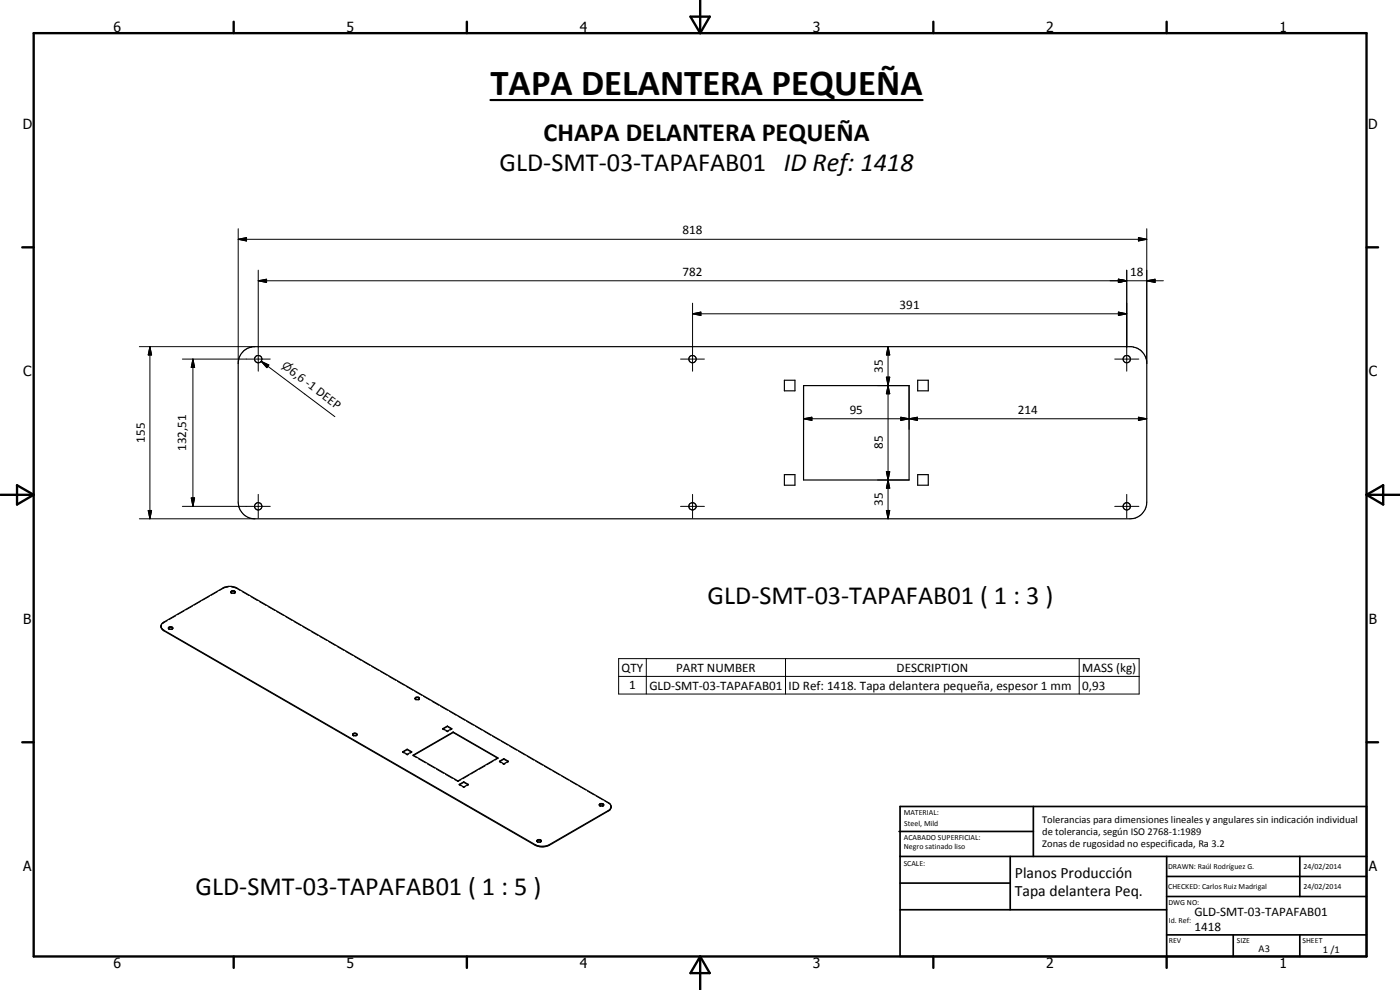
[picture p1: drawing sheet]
<svg xmlns="http://www.w3.org/2000/svg" width="420mm" height="297mm" viewBox="0 0 420 297" stroke-linecap="round" stroke-linejoin="round" font-family="sans-serif">
<g fill="none" stroke="#000" stroke-width=".35">
<path d="M73.1 105.3l1.4-.9 1.5-.4h263.7a5 5 0 0 1 4.5 5v41.7a5 5 0 0 1-5 5h-262.7a5 5 0 0 1-5-5v-41.7l.4-2zM235.4 114.1h3.2v3.2h-3.2zM241.2 115.7h31.6v28.3h-31.6zM275.4 114.1h3.2v3.2h-3.2zM235.4 142.4h3.2v3.2h-3.2zM275.4 142.4h3.2v3.2h-3.2zM69.3 177.7l.5-.3 .8 .3M69.4 177.4a.61 .61 0 0 1 .7-.2 .61 .61 0 0 1 .4 .6 .72 .72 0 0 1-1.2-.3zM48.3 187.9l.2-.7 .7-.6 17.7-10.2a4.5 4.5 0 0 1 4.2 0l111.4 64.4 .5 .3 .4 .9M48.3 187.9l.1 .4 .8 .8 111.4 64.3a4.6 4.6 0 0 0 4.3 0l17.9-10.3 .6-1.1M48.3 187.9l.2 .8 .7 .6 111.4 64.3a4.8 4.8 0 0 0 4.3 0l17.6-10.2 .5-.4 .4-1M50.5 188.3a.69 .69 0 0 1 .7-.3 .69 .69 0 0 1 .6 .6 .77 .77 0 0 1-1.3-.3z"/>
<path d="M50.6 188.5l.5-.3 .7 .3M124.6 209.6a.87 .87 0 0 1 1.3 0M124.7 209.3l1-.1a.51 .51 0 0 1-.1 .7 .51 .51 0 0 1-.7-.1l-.3-.1zM132.9 218.6l1.4-.8 1.3 .8-1.3 .8zM134.3 218l-1.3 .7M134.3 217.8v.2M134.3 218l1.2 .7M136 219.8l-11.9 6.9M136 219.6v.2M136 219.8l13.3 7.7M105.8 220.3a.7 .7 0 0 1 .7-.3 .7 .7 0 0 1 .6 .5 .74 .74 0 0 1-1.3-.2zM105.8 220.4l.4-.3h.6l.3 .3"/>
<path d="M120.9 225.6l1.3-.8 1.4 .8-1.4 .7zM122.2 224.9l-1.2 .7M122.2 224.8v.1M122.2 224.9l1.2 .7M124 226.6l12-7 13.4 7.8-12 6.9zM137.8 235.3l1.4-.7 1.3 .7-1.3 .8zM139.2 234.7l-1.2 .7M139.2 234.6v.1M139.2 234.7l1.2 .7M149.9 228.4l1.3-.8 1.4 .8-1.4 .8zM151.2 227.8l-1.2 .7M151.2 227.6v.2"/>
<path d="M151.2 227.8l1.2 .7M161.1 252.3a.87 .87 0 0 1 1.3 0M161.2 252.1a.69 .69 0 0 1 1.2 .3 .73 .73 0 0 1-1.3-.2zM179.9 241.6a.8 .8 0 0 1 1.3 0M179.9 241.3l.9-.2a.36 .36 0 0 1 .4 .4 .36 .36 0 0 1-.4 .3l-.9-.2z"/>
<circle cx="77.5" cy="107.8" r="1.1"/>
<circle cx="207.8" cy="107.7" r="1.09"/>
<circle cx="338.2" cy="107.8" r="1.09"/>
<circle cx="77.5" cy="151.9" r="1.11"/>
<circle cx="207.9" cy="151.9" r="1.1"/>
<circle cx="338.2" cy="151.9" r="1.1"/>
</g>
<g fill="none" stroke="#000" stroke-width=".3">
<path d="M71.5 71.8l2.5-.5v1zM71.5 71.8h272.7M71.5 68.6v40.4M341.7 71.3l2.5 .5-2.5 .5zM344.2 68.6v40.4M77.5 84.2l2.5-.4v1zM77.5 81.1v30.3M77.5 84.2h271.7M207.8 94.1l2.5-.5v1.1zM207.8 91v20.4M207.8 94.1h130.3M335.6 83.8l2.5 .4-2.5 .6z"/>
<path d="M335.6 93.6l2.5 .5-2.5 .6zM338.1 81.1v30.3M344.2 84.2l2.5-.4v1zM41.8 104h34.7M45 104l.5 2.5h-1zM45 104v51.7M54.7 107.7h26.4M57.9 107.7l.5 2.5h-1zM57.9 107.7v44.2M78.4 108.4l2.3 1.1-.6 .8zM78.4 108.4l22.1 16.6M204.2 107.7h7.2"/>
<path d="M241.2 115.7v13.1M263.3 115.7h9.5v13.1M266 113.2h1l-.5 2.5zM266.5 115.7l.5 2.5h-1zM266.5 104l.5 2.5h-1zM266.5 104v51.7M334.5 107.7h7.3M241.2 125.6l2.5-.4v1zM241.2 125.6h103M270.3 125.2l2.5 .4-2.5 .6zM272.8 125.6l2.5-.4v1zM341.7 125.2l2.5 .4-2.5 .6z"/>
<path d="M41.8 155.7h34.7M44.5 153.2h1l-.5 2.5zM54.7 151.9h26.4M57.4 149.4h1l-.5 2.5zM77.5 148.3v7.2M204.2 151.9h7.2M207.8 148.3v7.2M263.3 144h9.5M266 141.5h1l-.5 2.5zM266 153.2h1l-.5 2.5zM266.5 144l.5 2.5h-1zM334.5 151.9h7.3"/>
<path d="M338.1 148.3v7.2M62.8 178.9l-2 1.2M65.4 177.5l-2.1 1.1M68.5 176.1l-1.4 .3-1.2 .8M69.3 177.6v.3l.3 .2M69.4 176.1l1.4 .3 1.3 .8M70.6 177.7v.2l-.4 .2M70.6 177.6v.2M72.7 177.5l2 1.2M75.3 179l2 1.2M48.4 187.5v.1M48.4 187.6l-.1 .4"/>
<path d="M50.2 186.2l-1.4 .9M50.5 188.6l.4 .3M50.5 188.4v.2M50.6 188.5l-.1 .1M51.5 188.9h.1M51.8 188.4l-.2 .5M52.7 184.8l-2 1.1M55.2 183.3l-2 1.1M57.8 181.9l-2.1 1.1M60.3 180.4l-2.1 1.2M77.8 180.5l2.1 1.2M80.4 182l2.1 1.2"/>
<path d="M83 183.5l2.1 1.2M85.6 185l2.1 1.2M88.2 186.5l2.1 1.2M90.8 188l2.1 1.1M93.4 189.5l2.1 1.2M96 191l2.1 1.2M98.6 192.4l2.1 1.3M101.2 194l2 1.2M103.7 195.5l2.1 1.1M106.3 196.9l2.1 1.3M108.9 198.4l2.1 1.2M111.5 199.9l2.1 1.2"/>
<path d="M185.7 197.6h156.2v10.6h-156.2zM194 197.6v10.6M235.7 197.6v10.6M323.9 197.6v10.6M114.1 201.4l2.1 1.2M116.7 202.9l2.1 1.2M119.3 204.4l2.1 1.2M121.9 205.9l2.1 1.2M124.5 207.4l2.1 1.2M124.6 209.5l.3 .5M125.9 209.5l-.1 .3-.3 .2M127.1 208.9l2 1.2"/>
<path d="M129.7 210.4l2 1.2M132.2 211.9l2.1 1.2M132.9 218.6v.2M132.9 218.8l.4 .2M132.9 218.7v.1M133 218.7h.1M133.8 219.3l.5 .2M134.3 219.4v.1M134.7 219.3l-.4 .2M134.9 213.4l2 1.2M135.5 218.7h.1M135.5 218.7l.1 .1"/>
<path d="M135.6 218.6v.2M135.6 218.8l-.4 .2M137.4 214.9l2.1 1.2M140 216.4l2.1 1.2M142.7 217.9l2 1.2M145.2 219.4l2.1 1.2M185.7 202.9h156.2M105.8 220.3l.4 .6M107.1 220.3l-.3 .6M120.9 225.6h.1M120.9 225.7h.1M120.9 225.7l.4 .3"/>
<path d="M121 225.6l-.1 .1M121.8 226.2l.4 .3M122.2 226.3v.1M122.2 226.4v.1M122.7 226.2l-.5 .3M123.4 225.6l.2 .1M123.6 225.6h.1M123.6 225.7h.1M123.6 225.7l-.5 .3M124 226.6h.1M124 226.7h.1M124 226.7l1 .6"/>
<path d="M124.1 226.7h.1M125.6 227.7l2.2 1.2M128.3 229.2l2.2 1.3M131 230.8l2.1 1.2M133.7 232.3l2.1 1.3M136.3 233.8l1.1 .7M137.4 234.3v.1M137.4 234.4v.1M137.8 235.3v.1M137.8 235.5h.1M137.8 235.5l.5 .3M138 235.4v.1"/>
<path d="M138.4 233.9l-1 .6M138.8 236l.4 .3M139.2 236.1v.2M139.6 236l-.4 .3M140.4 235.4l.1 .1M140.5 235.5h.1M140.5 235.3v.1M140.5 235.5l-.4 .3M140.8 232.5l-1.9 1.2M143.2 231.1l-1.9 1.2M145.6 229.8l-1.9 1.1M147.8 220.9l2.1 1.2"/>
<path d="M148 228.4l-1.9 1.1M149.3 227.5h.1M149.4 227.5h.1M149.4 227.4v.1M149.4 227.5l-.9 .6M149.9 228.4v.2M149.9 228.6l.4 .3M150 228.5h-.1M150.4 222.4l2.1 1.2M150.8 229.1l.4 .3M151.2 229.2v.2M151.7 229.1l-.5 .3"/>
<path d="M152.4 228.5h.1M152.5 228.5l.1 .1M152.6 228.4v.2M152.6 228.6l-.5 .3M153 223.9l2.1 1.2M155.6 225.4l2 1.2M158.2 226.9l2 1.2M160.8 228.4l2 1.2M163.4 229.9l2 1.2M165.9 231.4l2.1 1.1M168.6 232.8l2 1.3M171.1 234.4l2.1 1.1"/>
<path d="M173.7 235.8l2.1 1.2M176.3 237.4l2.1 1.1M178.9 238.8l2.1 1.2M161.1 252.3l.4 .5M162.4 252.3l.1 .2M162.5 252.5l-.4 .3M162.5 252.3v.1M179.9 241.4l.1 .5h.2M181.2 241.4l-.2 .5h-.2M181.5 240.3l1.5 1M183.3 241.7l.1 .5"/>
</g>
<g fill="none" stroke="#000" stroke-width=".71">
<path d="M10.1 9.9h400v277.1h-400zM70.1 6.5v3.4M140.1 6.5v3.4M207.2 5h5.8l-2.9 4.9zM210.1 0v9.9M280.1 6.5v3.4M350.1 6.5v3.4M6.7 74.2h3.4M410.1 74.2h3.5M.1 148.5h10M5.1 145.6l5 2.9-5 2.9zM410.1 148.5h10"/>
<path d="M410.1 148.5l5-2.9v5.8zM6.7 222.7h3.4M410.1 222.7h3.5M70.1 287v3.4M140.1 287v3.4M210.1 287v10M210.1 287l2.9 5h-5.8zM280.1 287v3.4M350.1 287v3.4"/>
</g>
<g fill="none" stroke="#000" stroke-width=".51">
<path d="M269.8 249.5h40.3M270.1 242h140v45h-140zM270.1 257h140M303.2 257v16M310.1 242v15M350.1 257v30M390.1 257v12M270.1 265h33.1M270.1 273h80M350.1 269h60M350.1 263h60M350.1 280.5h60"/>
<path d="M370.1 280.5v6.5M390.1 280.5v6.5"/>
</g>
<path d="M147.2 30h129.7" fill="none" stroke="#000" stroke-width=".63"/>
<g fill="#000">
<path d="M71.5 71.8l2.5-.5v1zM341.7 71.3l2.5 .5-2.5 .5zM77.5 84.2l2.5-.4v1zM207.8 94.1l2.5-.5v1.1zM335.6 83.8l2.5 .4-2.5 .6zM335.6 93.6l2.5 .5-2.5 .6zM344.2 84.2l2.5-.4v1zM45 104l.5 2.5h-1zM57.9 107.7l.5 2.5h-1zM78.4 108.4l2.3 1.1-.6 .8zM266 113.2h1l-.5 2.5zM266.5 115.7l.5 2.5h-1z"/>
<path d="M266.5 104l.5 2.5h-1zM241.2 125.6l2.5-.4v1zM270.3 125.2l2.5 .4-2.5 .6zM272.8 125.6l2.5-.4v1zM341.7 125.2l2.5 .4-2.5 .6zM44.5 153.2h1l-.5 2.5zM57.4 149.4h1l-.5 2.5zM266 141.5h1l-.5 2.5zM266 153.2h1l-.5 2.5zM266.5 144l.5 2.5h-1z"/>
</g>
<text font-size="11" x="147.2" y="28.5">TAPA DELANTERA PEQUEÑA</text>
<g font-size="7.9">
<text x="163.1" y="42.2">CHAPA DELANTERA PEQUEÑA</text>
<text x="149.9" y="51.2">GLD-SMT-03-TAPAFAB01 ID Ref: 1418</text>
<text x="212.3" y="181.3">GLD-SMT-03-TAPAFAB01 ( 1 : 3 )</text>
<text x="58.7" y="268.4">GLD-SMT-03-TAPAFAB01 ( 1 : 5 )</text>
</g>
<g font-size="4.7">
<text x="304.6" y="263.5">Planos Producción</text>
<text x="304.6" y="268.9">Tapa delantera Peq.</text>
</g>
<g font-size="4.2">
<text x="34" y="9.6">6</text>
<text x="104" y="9.6">5</text>
<text x="174" y="9.6">4</text>
<text x="244" y="9.6">3</text>
<text x="314" y="9.6">2</text>
<text x="384" y="9.6">1</text>
<text x="6.8" y="38.7">D</text>
<text x="410.6" y="38.7">D</text>
<text x="7" y="112.9">C</text>
<text x="410.8" y="112.9">C</text>
<text x="7" y="187.1">B</text>
<text x="410.8" y="187.1">B</text>
<text x="7" y="261.4">A</text>
<text x="410.8" y="261.4">A</text>
<text x="34" y="290.4">6</text>
<text x="104" y="290.4">5</text>
<text x="174" y="290.4">4</text>
<text x="244" y="290.4">3</text>
<text x="314" y="290.4">2</text>
<text x="384" y="290.4">1</text>
</g>
<g font-size="3.9">
<text x="204.8" y="70.3">818</text>
<text x="204.8" y="82.7">782</text>
<text x="339.2" y="82.7">18</text>
<text x="270" y="92.6">391</text>
<text x="86.6" y="111.9" transform="rotate(37 86.6 111.9)">6,6 -1 DEEP</text>
<text x="265" y="111.8" transform="rotate(-90 265 111.8)">35</text>
<text x="255" y="124.1">95</text>
<text x="305.5" y="124.2">214</text>
<text x="43.5" y="132.9" transform="rotate(-90 43.5 132.9)">155</text>
<text x="55.9" y="135.3" transform="rotate(-90 55.9 135.3)">132,51</text>
<text x="265" y="134.7" transform="rotate(-90 265 134.7)">85</text>
<text x="265" y="151.8" transform="rotate(-90 265 151.8)">35</text>
<text x="186.6" y="201.5">QTY</text>
<text x="202.9" y="201.5">PART NUMBER</text>
<text x="269.1" y="201.5">DESCRIPTION</text>
<text x="324.8" y="201.6">MASS (kg)</text>
<text x="188.8" y="206.8">1</text>
<text x="194.9" y="206.9">GLD-SMT-03-TAPAFAB01</text>
<text x="236.7" y="206.9">ID Ref: 1418. Tapa delantera pequeña, espesor 1 mm</text>
<text x="324.8" y="206.9">0,93</text>
<text x="358.5" y="275">GLD-SMT-03-TAPAFAB01</text>
<text x="358.5" y="279.4">1418</text>
</g>
<text font-size="3.3" x="84.4" y="110.2" transform="rotate(37 84.4 110.2)">n</text>
<g font-size="3.1">
<text x="312.7" y="246.8">Tolerancias para dimensiones lineales y angulares sin indicación individual</text>
<text x="312.7" y="250.4">de tolerancia, según ISO 2768-1:1989</text>
<text x="312.7" y="254">Zonas de rugosidad no especificada, Ra 3.2</text>
<text x="377.7" y="285.6">A3</text>
<text x="397" y="285.9">1 /1</text>
</g>
<g font-size="2.4">
<text x="271.2" y="244.4">MATERIAL:</text>
<text x="271.3" y="252">ACABADO SUPERFICIAL:</text>
<text x="271.4" y="247.9">Steel, Mild</text>
<text x="271.3" y="254.6">Negro satinado liso</text>
<text x="271.2" y="259.7">SCALE:</text>
<text x="350.6" y="260.8">DRAWN: Raúl Rodríguez G.</text>
<text x="391.2" y="260.6">24/02/2014</text>
<text x="350.6" y="266.9">CHECKED: Carlos Ruiz Madrigal</text>
<text x="391.2" y="266.7">24/02/2014</text>
<text x="350.6" y="271.4">DWG NO:</text>
<text x="350.8" y="276.9">Id. Ref:</text>
<text x="350.8" y="282.8">REV</text>
<text x="371.2" y="282.9">SIZE</text>
<text x="390.9" y="282.9">SHEET</text>
</g>
</svg>
